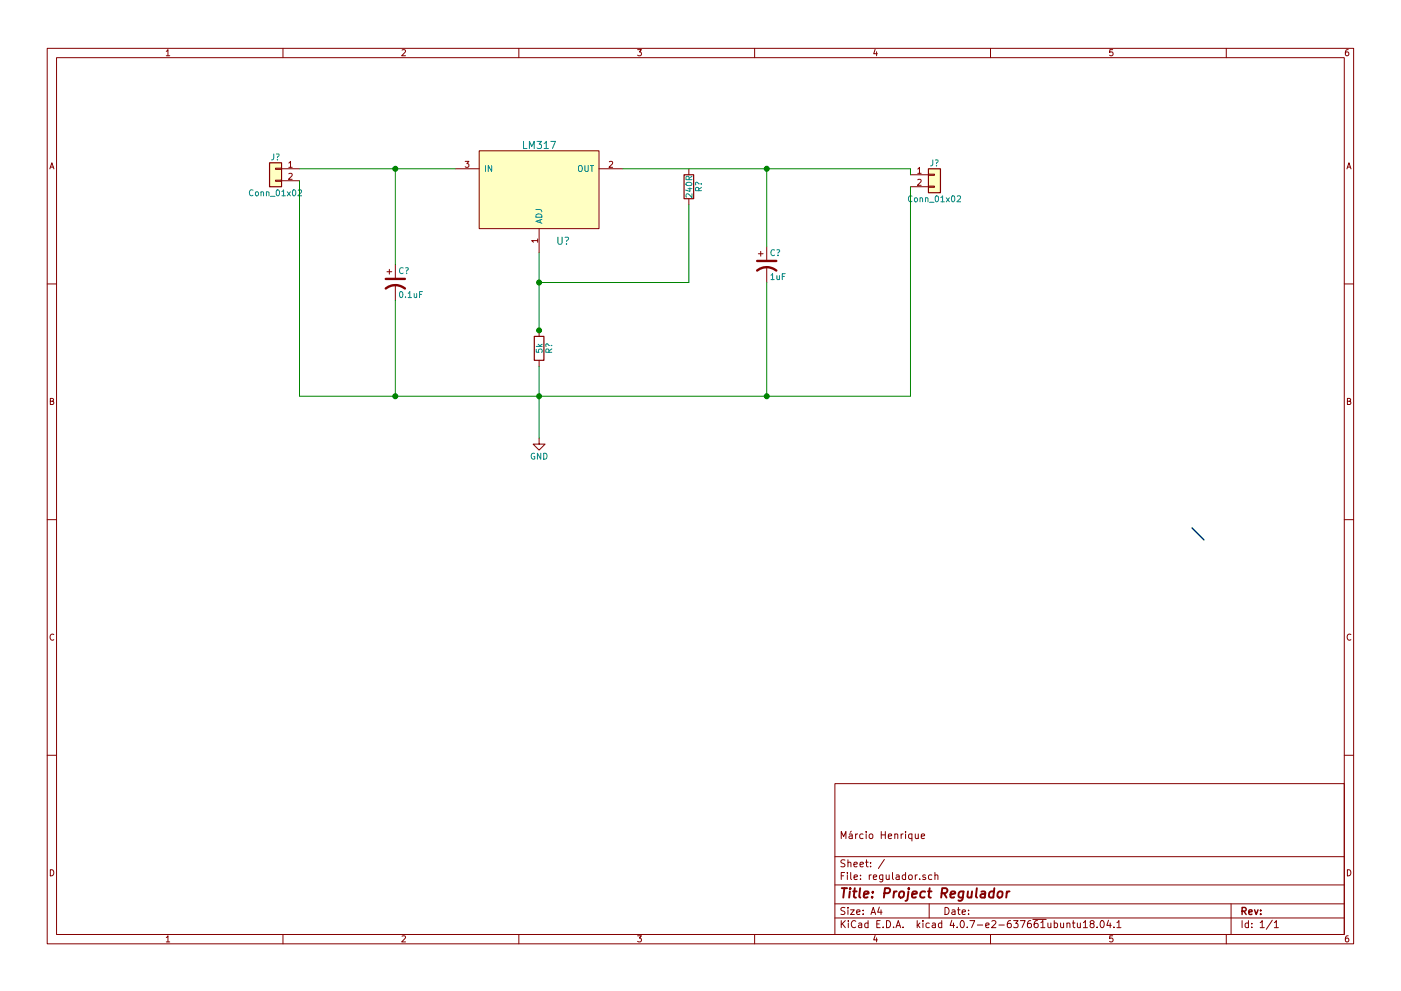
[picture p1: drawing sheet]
EESchema Schematic File Version 2
LIBS:power
LIBS:device
LIBS:switches
LIBS:relays
LIBS:motors
LIBS:transistors
LIBS:conn
LIBS:linear
LIBS:regul
LIBS:74xx
LIBS:cmos4000
LIBS:adc-dac
LIBS:memory
LIBS:xilinx
LIBS:microcontrollers
LIBS:dsp
LIBS:microchip
LIBS:analog_switches
LIBS:motorola
LIBS:texas
LIBS:intel
LIBS:audio
LIBS:interface
LIBS:digital-audio
LIBS:philips
LIBS:display
LIBS:cypress
LIBS:siliconi
LIBS:opto
LIBS:atmel
LIBS:contrib
LIBS:valves
LIBS:regulador
LIBS:regulador-cache
EELAYER 25 0
EELAYER END
$Descr A4 11693 8268
encoding utf-8
Sheet 1 1
Title "Project Regulador"
Date ""
Rev ""
Comp ""
Comment1 "Márcio Henrique"
Comment2 ""
Comment3 ""
Comment4 ""
$EndDescr
Entry Bus Bus
	-4250 9950 -4150 10050
Entry Bus Bus
	9950 4400 10050 4500
$Comp
L R R?
U 1 1
P 4500 2900
F 0 "R?" V 4580 2900 50  0000 C CNN
F 1 "5k" V 4500 2900 50  0000 C CNN
F 2 "" V 4430 2900 50  0001 C CNN
F 3 "" H 4500 2900 50  0001 C CNN
	1    4500 2900
	1    0    0    -1  
$EndComp
$Comp
L R R?
U 1 1
P 5750 1550
F 0 "R?" V 5830 1550 50  0000 C CNN
F 1 "240R" V 5750 1550 50  0000 C CNN
F 2 "" V 5680 1550 50  0001 C CNN
F 3 "" H 5750 1550 50  0001 C CNN
	1    5750 1550
	1    0    0    -1  
$EndComp
$Comp
L CP1 C?
U 1 1
P 3300 2350
F 0 "C?" H 3325 2450 50  0000 L CNN
F 1 "0.1uF" H 3325 2250 50  0000 L CNN
F 2 "" H 3300 2350 50  0001 C CNN
F 3 "" H 3300 2350 50  0001 C CNN
	1    3300 2350
	1    0    0    -1  
$EndComp
$Comp
L CP1 C?
U 1 1
P 6400 2200
F 0 "C?" H 6425 2300 50  0000 L CNN
F 1 "1uF" H 6425 2100 50  0000 L CNN
F 2 "" H 6400 2200 50  0001 C CNN
F 3 "" H 6400 2200 50  0001 C CNN
	1    6400 2200
	1    0    0    -1  
$EndComp
$Comp
L Conn_01x02 J?
U 1 1
P 2300 1400
F 0 "J?" H 2300 1500 50  0000 C CNN
F 1 "Conn_01x02" H 2300 1200 50  0000 C CNN
F 2 "" H 2300 1400 50  0001 C CNN
F 3 "" H 2300 1400 50  0001 C CNN
	1    2300 1400
	-1   0    0    -1  
$EndComp
$Comp
L Conn_01x02 J?
U 1 1
P 7800 1450
F 0 "J?" H 7800 1550 50  0000 C CNN
F 1 "Conn_01x02" H 7800 1250 50  0000 C CNN
F 2 "" H 7800 1450 50  0001 C CNN
F 3 "" H 7800 1450 50  0001 C CNN
	1    7800 1450
	1    0    0    -1  
$EndComp
$Comp
L LM317 U?
U 1 1
P 4500 1600
F 0 "U?" H 4700 1200 60  0000 C CNN
F 1 "LM317" H 4500 2000 60  0000 C CNN
F 2 "" H 4700 1200 60  0001 C CNN
F 3 "" H 4700 1200 60  0001 C CNN
	1    4500 1600
	1    0    0    -1  
$EndComp
Wire Wire Line
	2500 1400 3800 1400
Wire Wire Line
	5200 1400 7600 1400
$Comp
L GND #PWR01
U 1 1
P 4500 3650
F 0 "#PWR01" H 4500 3400 50  0001 C CNN
F 1 "GND" H 4500 3500 50  0000 C CNN
F 2 "" H 4500 3650 50  0001 C CNN
F 3 "" H 4500 3650 50  0001 C CNN
	1    4500 3650
	1    0    0    -1  
$EndComp
Connection ~ 4500 2750
Wire Wire Line
	4500 3050 4500 3650
Wire Wire Line
	4500 2750 4500 2100
Wire Wire Line
	3300 2500 3300 3300
Wire Wire Line
	2500 3300 7600 3300
Connection ~ 4500 3300
Wire Wire Line
	2500 1500 2500 3300
Connection ~ 3300 3300
Wire Wire Line
	6400 3300 6400 2350
Wire Wire Line
	7600 3300 7600 1550
Connection ~ 6400 3300
Wire Wire Line
	7600 1400 7600 1450
Connection ~ 6400 1400
Wire Wire Line
	3300 2200 3300 1400
Connection ~ 3300 1400
Wire Wire Line
	6400 1400 6400 2050
Wire Wire Line
	5750 1700 5750 2350
Wire Wire Line
	5750 2350 4500 2350
Connection ~ 4500 2350
$EndSCHEMATC
